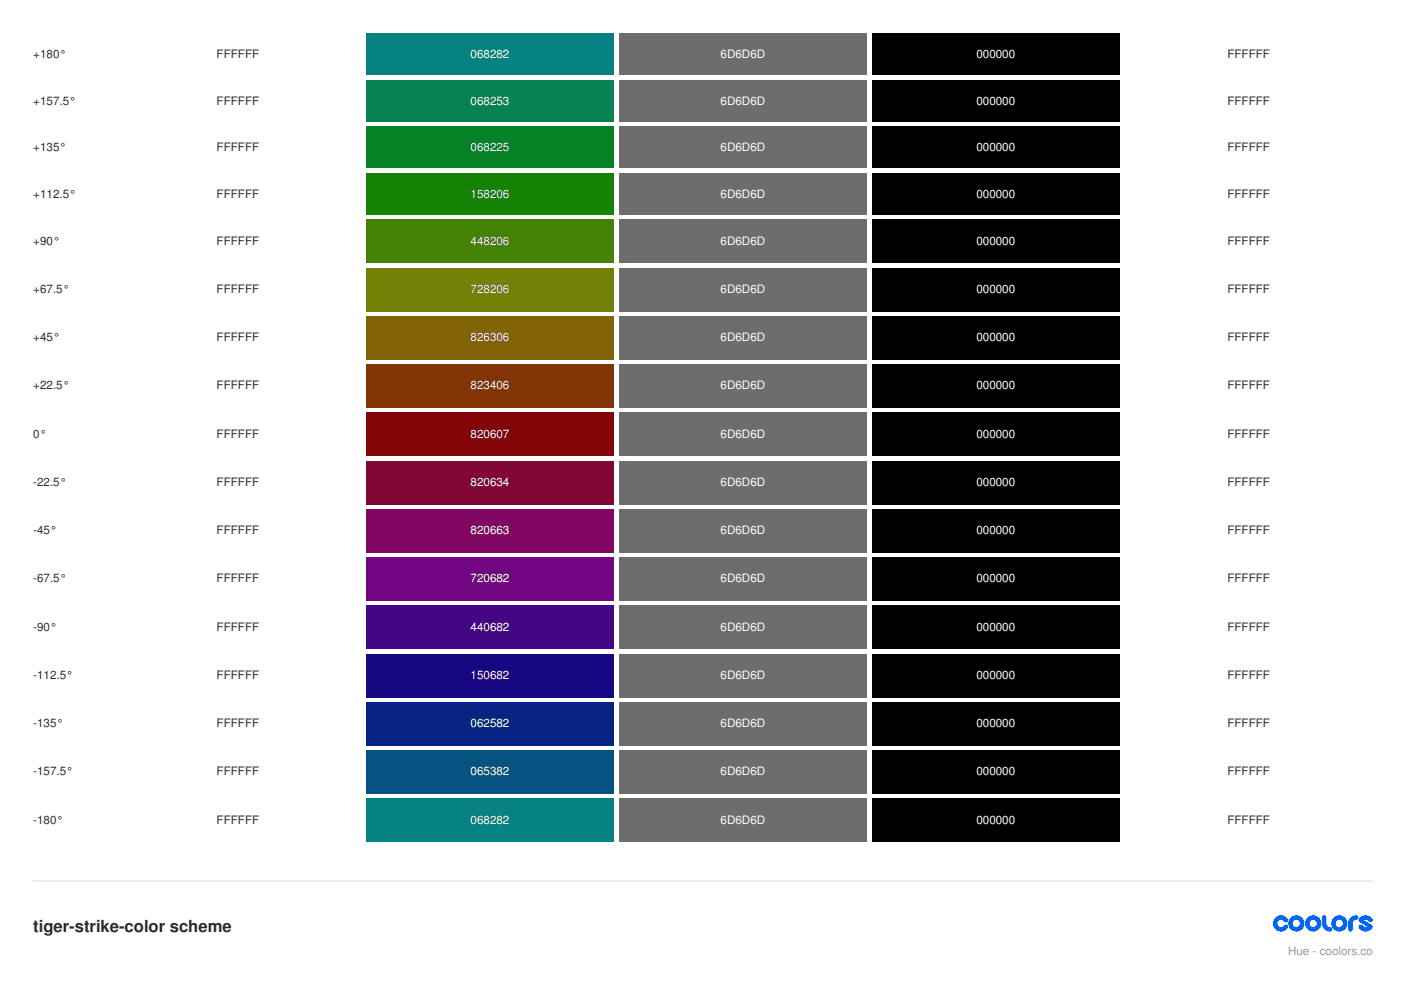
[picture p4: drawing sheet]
<svg xmlns="http://www.w3.org/2000/svg" width="297mm" height="210mm" viewBox="0 0 297 210" stroke-linecap="round" stroke-linejoin="round" font-family="sans-serif">
<path d="M77.6 7.1h52.6v8.8h-52.6z" fill="#068282"/>
<path d="M131.2 7.1h52.6v8.8h-52.6z" fill="#6d6d6d"/>
<path d="M184.9 7.1h52.5v8.8h-52.5z" fill="#000"/>
<g fill="#fff">
<path d="M238.5 7.1h52.5v8.8h-52.5z"/>
<path d="M24.3 16.9h52.3v8.9h-52.3z"/>
</g>
<path d="M77.6 16.9h52.6v8.9h-52.6z" fill="#068253"/>
<path d="M131.2 16.9h52.6v8.9h-52.6z" fill="#6d6d6d"/>
<path d="M184.9 16.9h52.5v8.9h-52.5z" fill="#000"/>
<g fill="#fff">
<path d="M238.5 16.9h52.5v8.9h-52.5z"/>
<path d="M24.3 26.8h52.3v8.8h-52.3z"/>
</g>
<path d="M77.6 26.8h52.6v8.8h-52.6z" fill="#068225"/>
<path d="M131.2 26.8h52.6v8.8h-52.6z" fill="#6d6d6d"/>
<path d="M184.9 26.8h52.5v8.8h-52.5z" fill="#000"/>
<g fill="#fff">
<path d="M238.5 26.8h52.5v8.8h-52.5z"/>
<path d="M24.3 36.7h52.3v8.8h-52.3z"/>
</g>
<path d="M77.6 36.7h52.6v8.8h-52.6z" fill="#158206"/>
<path d="M131.2 36.7h52.6v8.8h-52.6z" fill="#6d6d6d"/>
<path d="M184.9 36.7h52.5v8.8h-52.5z" fill="#000"/>
<g fill="#fff">
<path d="M238.5 36.7h52.5v8.8h-52.5z"/>
<path d="M24.3 46.6h52.3v9.1h-52.3z"/>
</g>
<path d="M77.6 46.6h52.6v9.1h-52.6z" fill="#448206"/>
<path d="M131.2 46.6h52.6v9.1h-52.6z" fill="#6d6d6d"/>
<path d="M184.9 46.6h52.5v9.1h-52.5z" fill="#000"/>
<g fill="#fff">
<path d="M238.5 46.6h52.5v9.1h-52.5z"/>
<path d="M24.3 56.8h52.3v9.2h-52.3z"/>
</g>
<path d="M77.6 56.8h52.6v9.2h-52.6z" fill="#728206"/>
<path d="M131.2 56.8h52.6v9.2h-52.6z" fill="#6d6d6d"/>
<path d="M184.9 56.8h52.5v9.2h-52.5z" fill="#000"/>
<g fill="#fff">
<path d="M238.5 56.8h52.5v9.2h-52.5z"/>
<path d="M24.3 67h52.3v9.2h-52.3z"/>
</g>
<path d="M77.6 67h52.6v9.2h-52.6z" fill="#826306"/>
<path d="M131.2 67h52.6v9.2h-52.6z" fill="#6d6d6d"/>
<path d="M184.9 67h52.5v9.2h-52.5z" fill="#000"/>
<g fill="#fff">
<path d="M238.5 67h52.5v9.2h-52.5z"/>
<path d="M24.3 77.3h52.3v9.1h-52.3z"/>
</g>
<path d="M77.6 77.3h52.6v9.1h-52.6z" fill="#823406"/>
<path d="M131.2 77.3h52.6v9.1h-52.6z" fill="#6d6d6d"/>
<path d="M184.9 77.3h52.5v9.1h-52.5z" fill="#000"/>
<g fill="#fff">
<path d="M238.5 77.3h52.5v9.1h-52.5z"/>
<path d="M24.3 87.5h52.3v9.2h-52.3z"/>
</g>
<path d="M77.6 87.5h52.6v9.2h-52.6z" fill="#820607"/>
<path d="M131.2 87.5h52.6v9.2h-52.6z" fill="#6d6d6d"/>
<path d="M184.9 87.5h52.5v9.2h-52.5z" fill="#000"/>
<g fill="#fff">
<path d="M238.5 87.5h52.5v9.2h-52.5z"/>
<path d="M24.3 97.7h52.3v9.2h-52.3z"/>
</g>
<path d="M77.6 97.7h52.6v9.2h-52.6z" fill="#820634"/>
<path d="M131.2 97.7h52.6v9.2h-52.6z" fill="#6d6d6d"/>
<path d="M184.9 97.7h52.5v9.2h-52.5z" fill="#000"/>
<g fill="#fff">
<path d="M238.5 97.7h52.5v9.2h-52.5z"/>
<path d="M24.3 108h52.3v9.1h-52.3z"/>
</g>
<path d="M77.6 108h52.6v9.1h-52.6z" fill="#820663"/>
<path d="M131.2 108h52.6v9.1h-52.6z" fill="#6d6d6d"/>
<path d="M184.9 108h52.5v9.1h-52.5z" fill="#000"/>
<g fill="#fff">
<path d="M238.5 108h52.5v9.1h-52.5z"/>
<path d="M24.3 118.2h52.3v9.2h-52.3z"/>
</g>
<path d="M77.6 118.2h52.6v9.2h-52.6z" fill="#720682"/>
<path d="M131.2 118.2h52.6v9.2h-52.6z" fill="#6d6d6d"/>
<path d="M184.9 118.2h52.5v9.2h-52.5z" fill="#000"/>
<g fill="#fff">
<path d="M238.5 118.2h52.5v9.2h-52.5z"/>
<path d="M24.3 128.4h52.3v9.2h-52.3z"/>
</g>
<path d="M77.6 128.4h52.6v9.2h-52.6z" fill="#440682"/>
<path d="M131.2 128.4h52.6v9.2h-52.6z" fill="#6d6d6d"/>
<path d="M184.9 128.4h52.5v9.2h-52.5z" fill="#000"/>
<g fill="#fff">
<path d="M238.5 128.4h52.5v9.2h-52.5z"/>
<path d="M24.3 138.6h52.3v9.2h-52.3z"/>
</g>
<path d="M77.6 138.6h52.6v9.2h-52.6z" fill="#150682"/>
<path d="M131.2 138.6h52.6v9.2h-52.6z" fill="#6d6d6d"/>
<path d="M184.9 138.6h52.5v9.2h-52.5z" fill="#000"/>
<g fill="#fff">
<path d="M238.5 138.6h52.5v9.2h-52.5z"/>
<path d="M24.3 148.9h52.3v9.1h-52.3z"/>
</g>
<path d="M77.6 148.9h52.6v9.1h-52.6z" fill="#062582"/>
<path d="M131.2 148.9h52.6v9.1h-52.6z" fill="#6d6d6d"/>
<path d="M184.9 148.9h52.5v9.1h-52.5z" fill="#000"/>
<g fill="#fff">
<path d="M238.5 148.9h52.5v9.1h-52.5z"/>
<path d="M24.3 159.1h52.3v9.2h-52.3z"/>
</g>
<path d="M77.6 159.1h52.6v9.2h-52.6z" fill="#065382"/>
<path d="M131.2 159.1h52.6v9.2h-52.6z" fill="#6d6d6d"/>
<path d="M184.9 159.1h52.5v9.2h-52.5z" fill="#000"/>
<g fill="#fff">
<path d="M238.5 159.1h52.5v9.2h-52.5z"/>
<path d="M24.3 169.3h52.3v9.2h-52.3z"/>
</g>
<path d="M77.6 169.3h52.6v9.2h-52.6z" fill="#068282"/>
<path d="M131.2 169.3h52.6v9.2h-52.6z" fill="#6d6d6d"/>
<path d="M184.9 169.3h52.5v9.2h-52.5z" fill="#000"/>
<path d="M238.5 169.3h52.5v9.2h-52.5z" fill="#fff"/>
<path d="M7.1 186.8h283.9" fill="none" stroke="#ececec" stroke-width=".35"/>
<g fill="#06f">
<path d="M270.4 194.6a1.72 1.72 0 0 1 2.6 .2 .52 .52 0 0 1-.2 .8 .52 .52 0 0 1-.7-.4 .77 .77 0 0 0-1.1 .1 .77 .77 0 0 0 .2 1.1 .77 .77 0 0 0 1-.2 .48 .48 0 0 1 .7-.1 .48 .48 0 0 1 .1 .7 1.73 1.73 0 0 1-2.5 .3 1.73 1.73 0 0 1-.1-2.5z"/>
<path d="M280.5 194.1h.4l.3 .3v1.4a.77 .77 0 0 0 .8 .8 .48 .48 0 0 1 .5 .4 .48 .48 0 0 1-.5 .5 1.73 1.73 0 0 1-1.7-1.7v-1.3z"/>
<path d="M286.3 194.6l.8-.5h.4a.48 .48 0 0 1 .5 .4 .48 .48 0 0 1-.5 .5 .77 .77 0 0 0-.7 .8v1.2a.48 .48 0 0 1-.5 .5 .48 .48 0 0 1-.5-.5 2.69 2.69 0 0 1 .5-2.4z"/>
<path d="M288.4 194.5a1.72 1.72 0 0 1 2.6 .3 .52 .52 0 0 1-.3 .7 .52 .52 0 0 1-.7-.3l-.5-.2-.3 .1 1.6 1 .2 .2v.5a1.69 1.69 0 0 1-3-.3 .48 .48 0 0 1 .3-.5 .48 .48 0 0 1 .6 .2l.4 .3h.6l-1.8-1.2v-.5z"/>
<path d="M273.1 195.8a1.75 1.75 0 0 0 3.5 0 1.75 1.75 0 0 0-3.5 0zM274.1 195.8a.77 .77 0 0 1 1.5 0 .77 .77 0 0 1-1.5 0z"/>
<path d="M276.7 195.8a1.75 1.75 0 0 0 3.5 0 1.75 1.75 0 0 0-3.5 0zM277.7 195.8a.77 .77 0 0 1 1.5 0 .77 .77 0 0 1-1.5 0z"/>
<path d="M282.2 195.8a1.75 1.75 0 0 0 3.5 0 1.75 1.75 0 0 0-3.5 0zM283.2 195.8a.77 .77 0 0 1 1.5 0 .77 .77 0 0 1-1.5 0z"/>
</g>
<text font-size="3.5" fill="#2d2d2f" x="7.1" y="197.6">tiger-strike-color scheme</text>
<g font-size="2.5" fill="#2d2d2f">
<text x="7.1" y="12.3">+180°</text>
<text x="45.9" y="12.3">FFFFFF</text>
<text x="260.2" y="12.3">FFFFFF</text>
<text x="7.1" y="22.2">+157.5°</text>
<text x="45.9" y="22.2">FFFFFF</text>
<text x="260.2" y="22.2">FFFFFF</text>
<text x="7.1" y="32.1">+135°</text>
<text x="45.9" y="32.1">FFFFFF</text>
<text x="260.2" y="32.1">FFFFFF</text>
<text x="7.1" y="42">+112.5°</text>
<text x="45.9" y="42">FFFFFF</text>
<text x="260.2" y="42">FFFFFF</text>
<text x="7.1" y="51.9">+90°</text>
<text x="45.9" y="51.9">FFFFFF</text>
<text x="260.2" y="51.9">FFFFFF</text>
<text x="7.1" y="62.1">+67.5°</text>
<text x="45.9" y="62.1">FFFFFF</text>
<text x="260.2" y="62.1">FFFFFF</text>
<text x="7.1" y="72.3">+45°</text>
<text x="45.9" y="72.3">FFFFFF</text>
<text x="260.2" y="72.3">FFFFFF</text>
<text x="7.1" y="82.6">+22.5°</text>
<text x="45.9" y="82.6">FFFFFF</text>
<text x="260.2" y="82.6">FFFFFF</text>
<text x="7.1" y="92.8">0°</text>
<text x="45.9" y="92.8">FFFFFF</text>
<text x="260.2" y="92.8">FFFFFF</text>
<text x="7.1" y="103">-22.5°</text>
<text x="45.9" y="103">FFFFFF</text>
<text x="260.2" y="103">FFFFFF</text>
<text x="7.1" y="113.2">-45°</text>
<text x="45.9" y="113.2">FFFFFF</text>
<text x="260.2" y="113.2">FFFFFF</text>
<text x="7.1" y="123.5">-67.5°</text>
<text x="45.9" y="123.5">FFFFFF</text>
<text x="260.2" y="123.5">FFFFFF</text>
<text x="7.1" y="133.7">-90°</text>
<text x="45.9" y="133.7">FFFFFF</text>
<text x="260.2" y="133.7">FFFFFF</text>
<text x="7.1" y="143.9">-112.5°</text>
<text x="45.9" y="143.9">FFFFFF</text>
<text x="260.2" y="143.9">FFFFFF</text>
<text x="7.1" y="154.2">-135°</text>
<text x="45.9" y="154.2">FFFFFF</text>
<text x="260.2" y="154.2">FFFFFF</text>
<text x="7.1" y="164.4">-157.5°</text>
<text x="45.9" y="164.4">FFFFFF</text>
<text x="260.2" y="164.4">FFFFFF</text>
<text x="7.1" y="174.6">-180°</text>
<text x="45.9" y="174.6">FFFFFF</text>
<text x="260.2" y="174.6">FFFFFF</text>
</g>
<g font-size="2.5" fill="#fff">
<text x="99.8" y="12.3">068282</text>
<text x="152.8" y="12.3">6D6D6D</text>
<text x="207" y="12.3">000000</text>
<text x="99.8" y="22.2">068253</text>
<text x="152.8" y="22.2">6D6D6D</text>
<text x="207" y="22.2">000000</text>
<text x="99.8" y="32.1">068225</text>
<text x="152.8" y="32.1">6D6D6D</text>
<text x="207" y="32.1">000000</text>
<text x="99.8" y="42">158206</text>
<text x="152.8" y="42">6D6D6D</text>
<text x="207" y="42">000000</text>
<text x="99.8" y="51.9">448206</text>
<text x="152.8" y="51.9">6D6D6D</text>
<text x="207" y="51.9">000000</text>
<text x="99.8" y="62.1">728206</text>
<text x="152.8" y="62.1">6D6D6D</text>
<text x="207" y="62.1">000000</text>
<text x="99.8" y="72.3">826306</text>
<text x="152.8" y="72.3">6D6D6D</text>
<text x="207" y="72.3">000000</text>
<text x="99.8" y="82.6">823406</text>
<text x="152.8" y="82.6">6D6D6D</text>
<text x="207" y="82.6">000000</text>
<text x="99.8" y="92.8">820607</text>
<text x="152.8" y="92.8">6D6D6D</text>
<text x="207" y="92.8">000000</text>
<text x="99.8" y="103">820634</text>
<text x="152.8" y="103">6D6D6D</text>
<text x="207" y="103">000000</text>
<text x="99.8" y="113.2">820663</text>
<text x="152.8" y="113.2">6D6D6D</text>
<text x="207" y="113.2">000000</text>
<text x="99.8" y="123.5">720682</text>
<text x="152.8" y="123.5">6D6D6D</text>
<text x="207" y="123.5">000000</text>
<text x="99.8" y="133.7">440682</text>
<text x="152.8" y="133.7">6D6D6D</text>
<text x="207" y="133.7">000000</text>
<text x="99.8" y="143.9">150682</text>
<text x="152.8" y="143.9">6D6D6D</text>
<text x="207" y="143.9">000000</text>
<text x="99.8" y="154.2">062582</text>
<text x="152.8" y="154.2">6D6D6D</text>
<text x="207" y="154.2">000000</text>
<text x="99.8" y="164.4">065382</text>
<text x="152.8" y="164.4">6D6D6D</text>
<text x="207" y="164.4">000000</text>
<text x="99.8" y="174.6">068282</text>
<text x="152.8" y="174.6">6D6D6D</text>
<text x="207" y="174.6">000000</text>
</g>
<text font-size="2.5" fill="#97969c" x="273.1" y="202.5">Hue - coolors.co</text>
</svg>
